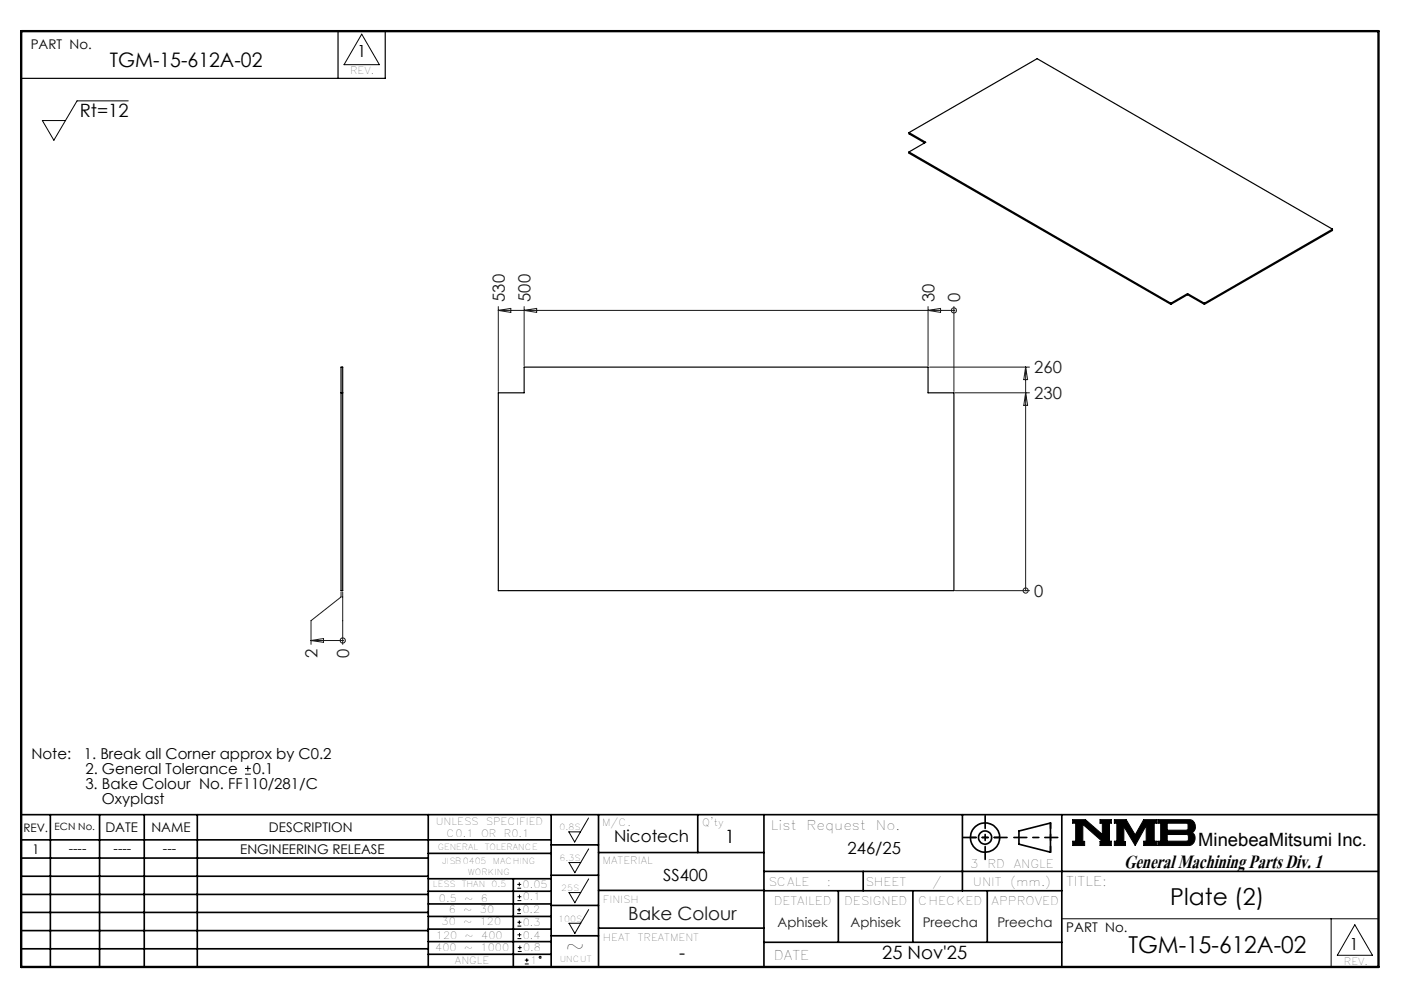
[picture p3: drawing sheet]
<svg xmlns="http://www.w3.org/2000/svg" width="297mm" height="210mm" viewBox="0 0 297 210" stroke-linecap="round" stroke-linejoin="round" font-family="sans-serif">
<g fill="none" stroke="#000" stroke-width=".21">
<path d="M76.5 7.2l3.8 6.5h-7.5zM27.1 21.3h-10.8l-4.9 8.4-2.4-4.2h4.9M51.8 163.7h1.3M51.8 162.5h1.3M52.4 161.9v1.2M120.3 175.9h2.5l-1.2 2.2zM124.5 173l-1.7 2.9M124.5 179.5l-1.7 2.9M226.9 173.3h2.7l3.6 3.2v-2.4h-.5v-.8h2.4v.8h-.4v3.8h.4v.9h-2.4v-.9h.5l-4.1-3.6v3.6h.3v.9h-2.5v-.9h.6v-3.8h-.6zM235.7 173.3h2.5l1.9 3.3 1.8-3.3h2.8v.8h-.5v3.8h.5v.9h-2.8v-.9h.6v-3.3l-2.4 4.2-2.4-4v3.2h.4v.8h-2.4v-.9h.6v-3.8h-.6zM244.9 173.3h6.6a1.47 1.47 0 0 1 1.3 1.2 1.47 1.47 0 0 1-.7 1.6 1.48 1.48 0 0 1 .7 1.6 1.48 1.48 0 0 1-1.4 1.1h-6.5v-.9h.6v-3.8h-.6zM246.9 174.1h4.1l.3 .2v1l-.3 .3h-4.1z"/>
<path d="M246.9 176.5h4.2l.3 .3v.8l-.4 .3h-4.1zM109.4 193.2h.8M109.4 192.4h.8M109.4 187.8h.8M109.4 187h.8M109.5 198.5h.8M109.5 197.7h.8M109.5 195.9h.8M109.5 195h.8M109.5 190.5h.8M109.5 189.6h.8M109.8 192v.8"/>
<path d="M109.9 194.7v.8M109.9 186.6v.8M109.9 189.2v.8M109.9 197.3v.8M110 200v.8M120.4 182.4h2.4l-1.2 2.2zM120.4 188.8h2.4l-1.2 2.1zM120.4 195.3h2.4l-1.2 2.1zM124.5 185.9l-1.7 2.9M124.5 192.4l-1.7 2.9M224.6 194.3h67M281.6 194.3v10.2"/>
<path d="M286.6 195.6l3.7 6.4h-7.4zM109.5 201.2h.8M109.5 200.4h.8M111 203.9h.8M111 203.1h.8M111.4 202.7v.8"/>
<circle cx="114.3" cy="202.5" r=".2"/>
</g>
<g fill="none" stroke="#000" stroke-width=".35">
<path d="M4.5 172.3h287.1M4.5 177.6h112.1M10.7 172.3v32.2M21.1 172.3v32.2M30.5 172.3v32.2M41.7 172.3v32.2M90.6 172.3v32.2M116.6 172.3v32.2M116.6 178.7h10M126.6 172.3v32.2M147.6 172.3v8M161.6 172.3v32.2"/>
<path d="M203.6 172.3v16.1M215.5 175.7l6.7-1.6v6.1l-6.7-1.7zM224.6 172.3v32.2M4.5 185.3h86.1M4.5 181.5h86.1M4.5 189.2h86.1M4.5 193h86.1M4.5 196.8h86.1M90.6 199.1h26M90.6 193.8h26M90.6 188.5h26M90.6 191.2h26"/>
<path d="M90.6 180.5h26M90.6 185.8h26M90.6 196.5h26M108.6 185.8v18.5M116.6 185.1h10M116.6 191.5h10M116.6 197.9h10M126.6 196.3h35M126.6 188.3h35M126.6 180.3h35M161.6 184.3h130M161.6 199.3h63"/>
<path d="M161.6 188.4h63M177.3 188.4v10.9M182.6 184.3v4.1M193.1 188.4v10.9M208.8 188.4v10.9M4.5 200.7h86.1M90.6 201.8h26"/>
<circle cx="208.4" cy="177.1" r="3.1"/>
<circle cx="208.4" cy="177.1" r="1.4"/>
</g>
<path d="M4.5 6.6h287.1" fill="none" stroke="#000" stroke-width=".21" stroke-dasharray="6.3 1.3 1.3 1.3" stroke-dashoffset="1.9"/>
<g fill="none" stroke="#000" stroke-width=".25">
<path d="M71.5 6.6v10M81.5 6.6v10h-77M192.3 32.1l55.4 32M192.3 28l3.5 2.1-3.5 2M192.3 28l27.1-15.6 62.5 36.1M192.3 28v.3l3.3 1.9M192.3 32.1v.3l55.4 32M281.9 48.5l-27.1 15.6M281.9 48.5v.2l-27.1 15.7M72.1 77.6h.4v47.3h-.4zM247.7 64.1v.3M251.2 62.1l-3.5 2"/>
<path d="M251.2 62.1l3.6 2M251.2 62.1v.2M251.2 62.3l3.6 2.1M251.2 62.3l-3.5 2.1M254.8 64.1v.3M72.1 83.1h.4M105.4 83.1h5.5v-5.5h85.4v5.5h5.5v41.8h-96.4z"/>
</g>
<path d="M205.3 177.1h6.2M222.2 174v6.2" fill="none" stroke="#000" stroke-width=".35" stroke-dasharray="15.2 1.3 1.3 1.3" stroke-dashoffset="14.1"/>
<path d="M203.8 177.1h9.2M208.4 172.5v9.2M214.5 177.1h9.3" fill="none" stroke="#000" stroke-width=".35" stroke-dasharray="15.2 1.3 1.3 1.3" stroke-dashoffset="12.5"/>
<path d="M4.5 6.6h287.1v197.9h-287.1z" fill="none" stroke="#000" stroke-width=".5"/>
<path d="M226.9 173.3v.8h.6v3.8h-.6v.9h2.5v-.9h-.3v-3.6l4.1 3.6h-.5v.9h2.4v-.9h-.4v-3.8h.4v-.8h-2.4v.8h.5v2.4l-3.6-3.2zM235.7 173.3v.8h.6v3.8h-.6v.9h2.4v-.8h-.4v-3.2l2.4 4 2.4-4.2v3.3h-.6v.9h2.8v-.9h-.5v-3.8h.5v-.8h-2.8l-1.8 3.3-1.9-3.3zM246.9 176.5h4.2l.3 .2v1l-.3 .2h-4.2zM244.9 173.3v.8h.6v3.8h-.6v.9h6.9l.7-.5 .3-.9-.1-.7-.6-.6a1.48 1.48 0 0 0 .7-1.6 1.48 1.48 0 0 0-1.3-1.2zM246.9 174.1h4.1l.3 .2v1.1l-.2 .2h-4.2z" fill-rule="evenodd" fill="#000"/>
<g fill="none" stroke="#191924" stroke-width=".21">
<path d="M105.4 65.6h96.4M105.4 64.8v18M105.4 65.6l2.7-.4v.9zM110.9 64.8v12.5M110.9 65.6l2.6-.4v.9zM196.3 64.8v12.5M196.3 65.6l2.7-.4v.9zM196.6 77.6h21.2M201.8 65.6h.1M201.8 64.8v18M217 77.6v47.3M217 77.6l.4 2.7h-.8z"/>
<path d="M202.1 83.1h15.7M217 83.1l.4 2.6h-.8zM65.8 135.5h6.7M65.8 135.5l2.6-.5v.8zM72.1 125.2v1.1l-6.3 5v5M72.5 135.5h.1M72.5 125.2v11.1M202.1 124.9h15.7M217 124.9h.1"/>
<circle cx="201.8" cy="65.7" r=".54"/>
<circle cx="72.5" cy="135.4" r=".56"/>
<circle cx="217" cy="124.9" r=".55"/>
</g>
<text font-size="6.2" x="237.8" y="183.6">General Machining Parts Div. 1</text>
<g font-size="4.9">
<text x="247.6" y="191.4">Plate (2)</text>
<text x="119.6" y="201.8">~</text>
<text x="238.7" y="201.5">TGM-15-612A-02</text>
</g>
<text font-size="4.2" x="23.2" y="14.3">TGM-15-612A-02</text>
<g font-size="3.9">
<text x="16.9" y="24.6">Rt=12</text>
<text x="153.3" y="178.4">1</text>
<text x="253.5" y="178.9">MinebeaMitsumi Inc.</text>
<text x="143.7" y="202.9">-</text>
<text x="186.6" y="202.9">25 Nov'25</text>
</g>
<text font-size="3.9" fill="#191924" x="132.9" y="194.6">Bake Colour</text>
<g font-size="3.5">
<text x="75.6" y="12.1">1</text>
<text x="129.9" y="178.2">Nicotech</text>
<text x="179.3" y="180.5">246/25</text>
<text x="140.3" y="186.3">SS400</text>
<text x="285.5" y="200.9">1</text>
</g>
<g font-size="3.5" fill="#191924">
<text x="106.8" y="63.8" transform="rotate(-90 106.8 63.8)">530</text>
<text x="112.2" y="63.8" transform="rotate(-90 112.2 63.8)">500</text>
<text x="197.7" y="63.8" transform="rotate(-90 197.7 63.8)">30</text>
<text x="203.1" y="63.8" transform="rotate(-90 203.1 63.8)">0</text>
<text x="218.8" y="78.9">260</text>
<text x="218.8" y="84.4">230</text>
<text x="218.8" y="126.2">0</text>
<text x="67.2" y="139.2" transform="rotate(-90 67.2 139.2)">2</text>
<text x="73.9" y="139.2" transform="rotate(-90 73.9 139.2)">0</text>
</g>
<g font-size="3.2">
<text x="6.6" y="160.5">Note:</text>
<text x="17.7" y="160.5">1. Break all Corner approx by C0.2</text>
<text x="18.1" y="166.9">3. Bake Colour No. FF110/281/C</text>
<text x="18.1" y="163.7">2. General Tolerance</text>
<text x="53.5" y="163.7">0.1</text>
<text x="21.6" y="170.1">Oxyplast</text>
</g>
<g font-size="2.8">
<text x="6.5" y="10.4">PART No.</text>
<text x="22.3" y="175.9">DATE</text>
<text x="32" y="175.9">NAME</text>
<text x="56.9" y="175.9">DESCRIPTION</text>
<text x="163.1" y="175.4">List</text>
<text x="170.6" y="175.4">Request</text>
<text x="185.3" y="175.4">No.</text>
<text x="6.8" y="180.6">1</text>
<text x="14.5" y="180.3">----</text>
<text x="24" y="180.3">----</text>
<text x="34.5" y="180.3">---</text>
<text x="50.8" y="180.7">ENGINEERING RELEASE</text>
<text x="225.5" y="187.3">TITLE:</text>
<text x="225.6" y="197.2">PART No.</text>
<text x="163.7" y="203">DATE</text>
</g>
<g font-size="2.8" fill="#191924">
<text x="164.5" y="196.1">Aphisek</text>
<text x="179.9" y="196.1">Aphisek</text>
<text x="195.2" y="196.1">Preecha</text>
<text x="211" y="196.1">Preecha</text>
</g>
<g font-size="2.5">
<text x="4.9" y="175.9">REV.</text>
<text x="205.2" y="183.6">3</text>
<text x="208.9" y="183.6">RD</text>
<text x="214.4" y="183.6">ANGLE</text>
<text x="162.5" y="187.3">SCALE</text>
<text x="163.7" y="191.5">DETAILED</text>
<text x="174.9" y="187.3">:</text>
<text x="178.6" y="191.5">DESIGNED</text>
<text x="183.1" y="187.3">SHEET</text>
<text x="194.2" y="191.5">CHECKED</text>
<text x="197.2" y="187.3">/</text>
<text x="205.8" y="187.3">UNIT</text>
<text x="209.8" y="191.5">APPROVED</text>
<text x="213.7" y="187.3">(mm.)</text>
</g>
<g font-size="2.1">
<text x="74.1" y="15.7">REV.</text>
<text x="11.6" y="175.6">ECN No.</text>
<text x="92.2" y="174.5">UNLESS</text>
<text x="94.5" y="177.1">C0.1</text>
<text x="101.8" y="177.1">OR</text>
<text x="102.8" y="174.5">SPECIFIED</text>
<text x="106.6" y="177.1">R0.1</text>
<text x="127.3" y="174.7">M/C.</text>
<text x="148.6" y="174.8">Q'ty</text>
<text x="127.5" y="182.8">MATERIAL</text>
<text x="92.8" y="190.8">0.5</text>
<text x="98.2" y="190.8">~</text>
<text x="101.7" y="190.8">6</text>
<text x="110.6" y="187.8">0.05</text>
<text x="110.6" y="190.4">0.1</text>
<text x="127.6" y="190.9">FINISH</text>
<text x="93.4" y="195.7">30</text>
<text x="94.9" y="193">6</text>
<text x="98" y="195.7">~</text>
<text x="98" y="193">~</text>
<text x="101.5" y="195.7">120</text>
<text x="101.5" y="193">30</text>
<text x="110.5" y="193.2">0.2</text>
<text x="110.6" y="195.9">0.3</text>
<text x="92.1" y="201.1">400</text>
<text x="92.2" y="198.6">120</text>
<text x="96.2" y="203.9">ANGLE</text>
<text x="98.2" y="201.1">~</text>
<text x="98.3" y="198.6">~</text>
<text x="101.7" y="201.1">1000</text>
<text x="101.8" y="198.6">400</text>
<text x="110.6" y="198.5">0.4</text>
<text x="110.7" y="201.2">0.8</text>
<text x="112.1" y="203.9">1</text>
<text x="127.6" y="199">HEAT</text>
<text x="134.9" y="199">TREATMENT</text>
<text x="284.3" y="204.1">REV.</text>
</g>
<g font-size="1.8">
<text x="92.6" y="179.7">GENERAL</text>
<text x="102.5" y="179.7">TOLERANCE</text>
<text x="118.4" y="175.6">0.8S</text>
<text x="93.5" y="182.6">JISB0405</text>
<text x="99" y="185">WORKING</text>
<text x="104.3" y="182.6">MACHING</text>
<text x="118.4" y="182.1">6.3S</text>
<text x="91.6" y="187.6">LESS</text>
<text x="97.7" y="187.6">THAN</text>
<text x="104" y="187.6">0.5</text>
<text x="118.7" y="188.4">25S</text>
<text x="118.1" y="194.9">100S</text>
<text x="118.4" y="203.4">UNCUT</text>
</g>
</svg>
